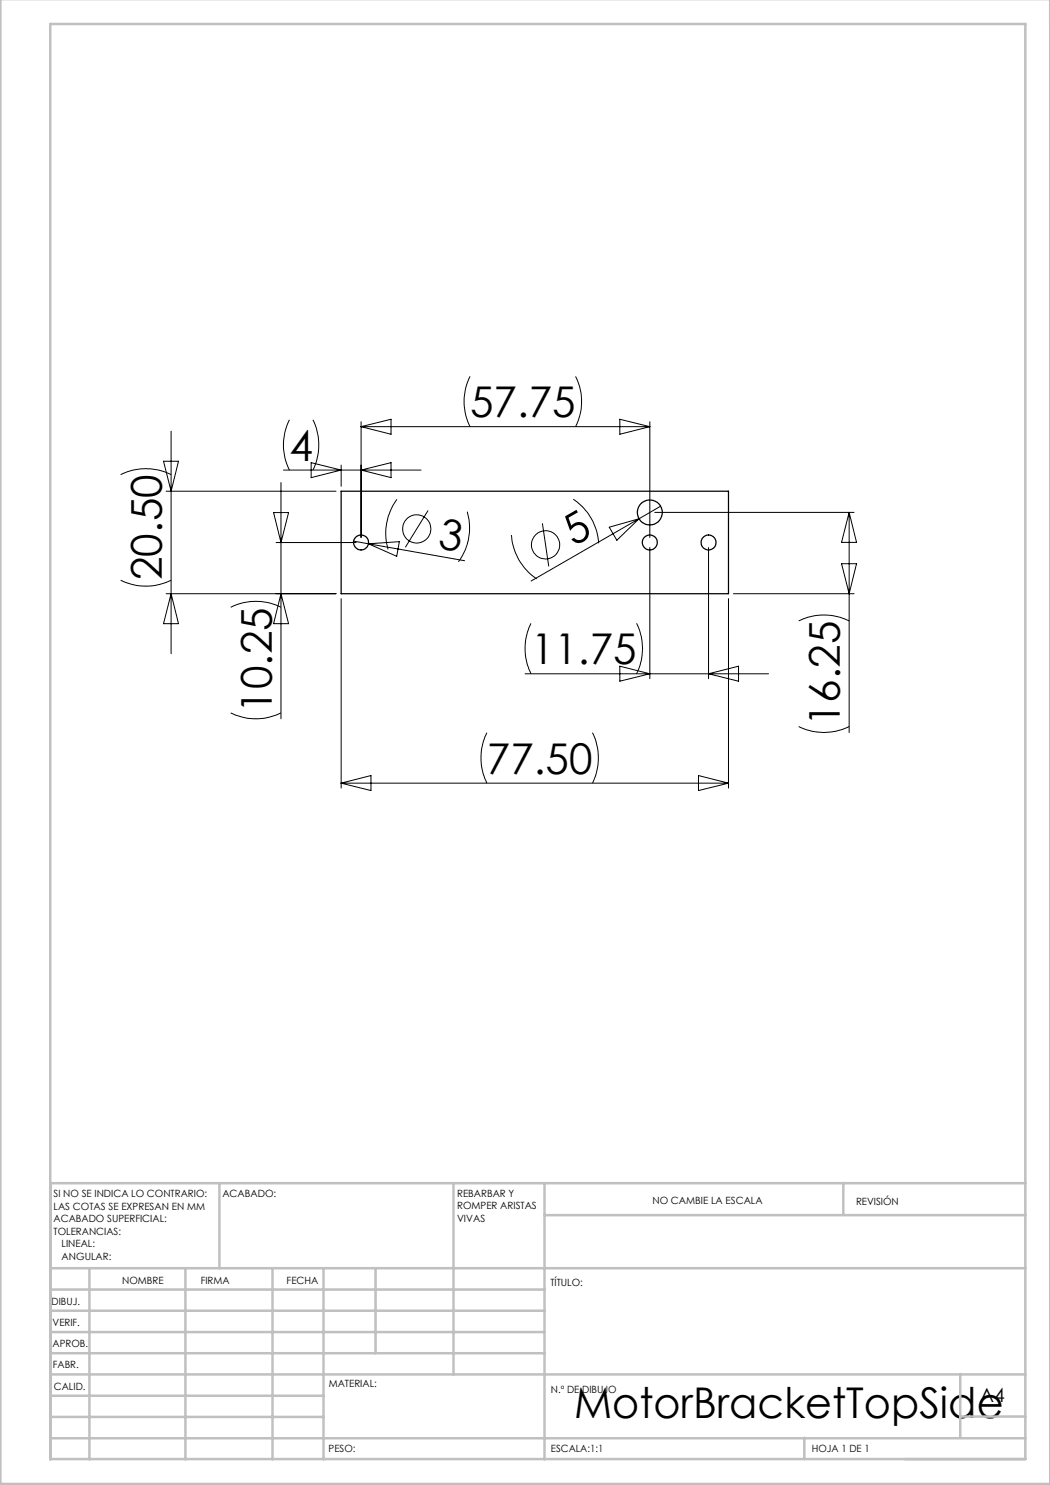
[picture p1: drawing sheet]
<svg xmlns="http://www.w3.org/2000/svg" width="210mm" height="297mm" viewBox="0 0 210 297" stroke-linecap="round" stroke-linejoin="round" font-family="sans-serif">
<g fill="none" stroke="#000" stroke-width=".2">
<path d="M94 75.3a11.1 11.1 0 0 0 0 10M115.1 75.3a11.1 11.1 0 0 1 0 10M24.1 94.9a11.2 11.2 0 0 1 10.1 0M32.7 92.2h3l-1.5 6zM33.2 98.2h34M34.2 86.3v44.4M56.2 96.5v47.3M56.7 94h27.5M57.9 84a11.1 11.1 0 0 0 0 10M62.2 92.5l6 1.5-6 1.5zM62.6 84a11.4 11.4 0 0 1 0 10M68.2 93v4.3"/>
<path d="M72.2 84.3v23.2M72.2 94l6-1.5v3zM72.2 85.3l6-1.4v3zM72.2 85.3h57.8M79.4 99.9a11.5 11.5 0 0 0-1.8 10M114.7 99.8a11.5 11.5 0 0 1 5 8.9M124 83.9l6 1.4-6 1.6zM130 84.3v23.2M24.1 116.1a11.5 11.5 0 0 0 10.1 0M33.2 118.7h34M34.2 118.7l1.5 6h-3zM54.7 102.5h3l-1.5 6z"/>
<path d="M55.2 108.5h16M56.2 118.7l1.5 6h-3zM68.2 119.7v37.9M70.7 108.2l22.2 3.9M73.7 108.8l6.2-.5-.6 3zM85.6 102.1l-4.5 7.4M93.5 102.3a11.5 11.5 0 0 1-1.8 10.1M102.3 107a11.3 11.3 0 0 0 5.1 8.8M108.5 104.7l1.2 8.6M121.8 105.4l6-1.7-4.4 4.4zM127.8 103.7l-21.6 12.5M130 109.5v26.2"/>
<path d="M131 102.5h39.8M132.1 101.2l-4.3 2.5M141.7 109.5v26.2M145.7 119.7v37.9M146.7 118.7h24.1M168.3 112.7h3l-1.5 6zM169.8 102.5l1.5 6h-3zM169.8 102.5v44M46.1 121.5a11.1 11.1 0 0 1 10.1 0M105 134.8h48.7M106.2 124.7a11.5 11.5 0 0 0 0 10.1M124 133.2l6 1.6-6 1.4z"/>
<path d="M127.3 124.7a11.2 11.2 0 0 1 0 10.1M141.7 134.8l6-1.6v3zM159.7 124.2a11.5 11.5 0 0 1 10.1 0M46.1 142.6a11.4 11.4 0 0 0 10.1 0M68.2 156.6h77.5M68.2 156.6l6-1.5v3zM97.4 146.5a11.5 11.5 0 0 0 0 10.1M118.5 146.5a11.5 11.5 0 0 1 0 10.1M139.7 155.1l6 1.5-6 1.5zM159.7 145.3a11.2 11.2 0 0 0 10.1 0"/>
<circle cx="83.3" cy="105.8" r="2.83"/>
<circle cx="109.1" cy="109" r="2.82"/>
</g>
<g fill="none" stroke="#c0c0c0" stroke-width=".5">
<path d="M.1 -.1v296.9h209.9v-296.9M10.1 4.8h195v287h-195zM43.9 236.6v17M90.7 236.6v38.3M108.9 236.6v55.3M168.7 236.6v6.3M205.1 236.6h-195v55.3M10.1 253.6h195M10.1 257.9h98.8M17.9 253.6v38.3M37.1 253.6v38.3M54.5 253.6v38.3"/>
<path d="M64.7 253.6v38.3M75.1 253.6v17M108.9 243h96.2M10.1 270.6h98.8M10.1 266.4h98.8M10.1 262.1h98.8M10.1 279.1h54.6M10.1 274.9h195M192.1 274.8v12.7M10.1 287.7h195M10.1 283.4h54.6M160.9 287.5v4.3"/>
<path d="M192.1 283.3h13"/>
</g>
<g fill="none" stroke="#000" stroke-width=".25">
<path d="M68.2 98.2h77.5v20.5h-77.5z"/>
<circle cx="72.2" cy="108.5" r="1.51"/>
<circle cx="130" cy="102.5" r="2.49"/>
<circle cx="130" cy="108.5" r="1.51"/>
<circle cx="141.7" cy="108.5" r="1.51"/>
</g>
<g font-size="8.5">
<text x="94" y="83.5">57.75</text>
<text x="57.9" y="92.2">4</text>
<text x="87.4" y="109.6" transform="rotate(10 87.4 109.6)">3</text>
<text x="114.7" y="109.3" transform="rotate(-30 114.7 109.3)">5</text>
<text x="32.4" y="116" transform="rotate(-90 32.4 116)">20.50</text>
<text x="106.2" y="132.9">11.75</text>
<text x="54.4" y="142.6" transform="rotate(-90 54.4 142.6)">10.25</text>
<text x="168" y="145.3" transform="rotate(-90 168 145.3)">16.25</text>
<text x="97.4" y="154.8">77.50</text>
<text x="114.8" y="283.5">MotorBracketTopSide</text>
</g>
<text font-size="3.9" x="196" y="280.4">A4</text>
<g font-size="2">
<text x="10.7" y="239.5">SI NO SE INDICA LO CONTRARIO:</text>
<text x="44.5" y="239.5">ACABADO:</text>
<text x="91.4" y="239.4">REBARBAR Y</text>
<text x="10.7" y="242">LAS COTAS SE EXPRESAN EN MM</text>
<text x="10.7" y="244.5">ACABADO SUPERFICIAL:</text>
<text x="91.4" y="241.9">ROMPER ARISTAS</text>
<text x="91.4" y="244.4">VIVAS</text>
<text x="130.5" y="240.8">NO CAMBIE LA ESCALA</text>
<text x="171.2" y="241">REVISIÓN</text>
<text x="10.7" y="247">TOLERANCIAS:</text>
<text x="12.3" y="249.5">LINEAL:</text>
<text x="12.3" y="252">ANGULAR:</text>
<text x="24.4" y="256.9">NOMBRE</text>
<text x="40.1" y="256.8">FIRMA</text>
<text x="57.3" y="256.8">FECHA</text>
<text x="110.1" y="257.1">TÍTULO:</text>
<text x="10.3" y="260.9">DIBUJ.</text>
<text x="10.5" y="269.3">APROB.</text>
<text x="10.5" y="265.2">VERIF.</text>
<text x="10.6" y="273.6">FABR.</text>
<text x="10.8" y="278">CALID.</text>
<text x="65.8" y="277.4">MATERIAL:</text>
<text x="110.2" y="278.5">N.º DE DIBUJO</text>
<text x="65.7" y="290.4">PESO:</text>
<text x="110.2" y="290.5">ESCALA:1:1</text>
<text x="162.4" y="290.4">HOJA 1 DE 1</text>
</g>
</svg>
